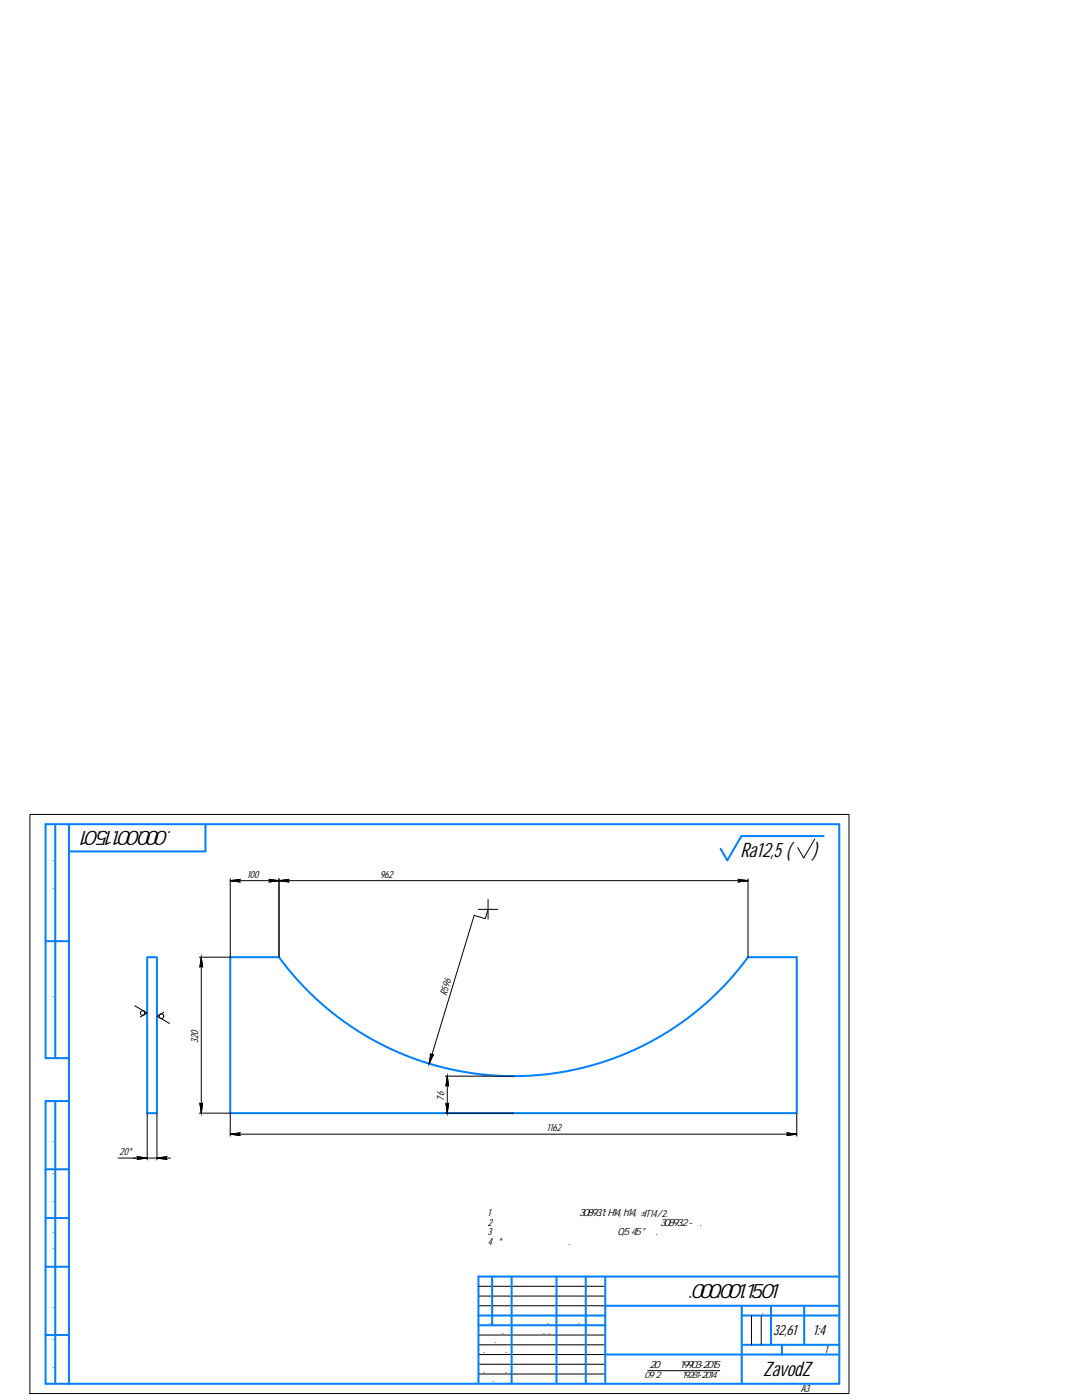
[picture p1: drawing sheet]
<svg xmlns="http://www.w3.org/2000/svg" width="216mm" height="279mm" viewBox="0 0 216 279" stroke-linecap="round" stroke-linejoin="round" font-family="sans-serif">
<g fill="none" stroke="#0080ff" stroke-width=".4">
<path d="M11 164.5v46.7M13.8 164.5h153.7v111.7h-153.7zM13.8 164.5h-4.7v46.7h4.7M41 164.5v5.4h-27.2M164.3 166.9h-16.4l-2.8 4.8-1.3-2.3M9.1 187.8h4.7M29.4 191h1.9v31.2h-1.9zM45.9 191h9.8a58 58 0 0 0 93.6 0h9.7v31.2h-113.1zM11 219.7v56.5M13.8 219.7h-4.7v56.5h4.7M9.1 233.4h4.7M9.1 252.8h4.7"/>
<path d="M9.1 243.1h4.7M98.2 254.8v9.7M102.1 254.8v21.4M111 254.8v21.4M116.9 254.8v21.4M120.8 254.8v21.4M167.5 254.8h-72v21.4M9.1 266.4h4.7M95.5 262.5h25.3M95.5 264.5h25.3M120.8 270.3h46.7M120.8 260.6h46.7"/>
<path d="M148 262.5h19.5M148 260.6v15.6M148 268.4h19.5M153.8 260.6v7.8M156 268.4v1.9M160.5 260.6v7.8"/>
</g>
<g fill="none" stroke="#000" stroke-width=".2">
<path d="M6 162.5h163.4v115.6h-163.4zM45.9 175.8l2-.3-.2 .3 .2 .2zM45.9 175.4v15.6h-6.1M45.9 175.8h103.4M53.7 175.5l2 .3-2 .2 .2-.2zM55.7 175.8l1.9-.3-.2 .3 .2 .2zM55.7 175.4v15.6M97.4 179.5v3.9M147.3 175.5l2 .3-2 .2 .2-.2zM149.3 175.4v15.6M162.6 167.4l-2.2 3.8-1.2-2.1M40.2 191l.2 2-.2-.2-.3 .2z"/>
<path d="M40.2 191v31.2M95.5 181.5h3.8M97.4 181.5l-.6 1.8-2.2-.6-9 29.6M26.9 200.7l2.5 1.5-1.4 .8M32.7 202l-1.4 .8 2.5 1.4M86 210.3l.1 .3 .3-.1-.8 1.8zM88.9 214.8h13.6M89.2 214.8l.3 1.9-.3-.2-.2 .2zM89.2 214.8v7.4M23.6 231.1h7.7l2 .3-.2-.3 .2-.2-2 .2h2.7M26.6 231.1h2.8l-2 .3 .2-.3-.2-.2 2 .2M29.4 222.2v9.3"/>
<path d="M31.3 222.2v9.3M39.8 222.2h6.1v4.5M39.9 220.2l.3 .2 .2-.2-.2 2zM45.9 226.3l2-.2-.2 .2 .2 .3zM45.9 226.3h113.1M88.9 222.2h13.6M89 220.2l.2 .2 .3-.2-.3 2zM157 226.1l2 .2-2 .3 .2-.3zM159 222.2v4.5M95.5 258.7h25.3M95.5 256.7h25.3M95.5 260.6h25.3"/>
<path d="M95.5 266.4h25.3M95.5 268.4h25.3M95.5 270.3h25.3M95.5 272.3h25.3M95.5 274.2h25.3M129.2 273.5h14.4M149.9 262.5v5.9M151.9 262.5v5.9"/>
<circle cx="28.5" cy="202.2" r=".45"/>
<circle cx="32.2" cy="202.8" r=".45"/>
</g>
<g fill="#000" stroke="#000" stroke-width=".2">
<path d="M39.9 192.8h.3l-.3 .2zM40.2 191l.2 1.8h-.5zM40.2 192.8h.2v.2zM85.9 210.6h.5l-.8 1.7zM86 210.3l.1 .2h-.2zM86.1 210.6l.3-.1zM89 216.5h.2l-.2 .2zM89.2 214.8l.3 1.7h-.5zM89.2 216.5h.3v.2zM39.9 220.2l.3 .2h-.3zM39.9 220.4h.5l-.2 1.8zM40.2 220.4l.2-.2v.2z"/>
<path d="M89 220.2l.2 .2h-.2zM89 220.4h.5l-.3 1.8zM89.2 220.4l.3-.2v.2z"/>
<path d="M45.9 175.8l2-.3-.2 .3zM45.9 175.8l2 .2-.2-.2z"/>
<path d="M53.7 175.5l2 .3h-1.8zM53.9 175.8l-.2 .2 2-.2z"/>
<path d="M55.7 175.8l1.9-.3-.2 .3zM55.7 175.8l1.9 .2-.2-.2z"/>
<path d="M147.3 175.5l2 .3h-1.8zM147.5 175.8l-.2 .2 2-.2z"/>
<path d="M85.9 210.5l.2 .1zM85.9 210.5l.2 .1h-.2z"/>
<path d="M27.4 230.9l2 .2h-1.8zM27.6 231.1l-.2 .3 2-.3z"/>
<path d="M31.3 231.1l2-.2-.2 .2zM31.3 231.1l2 .3-.2-.3z"/>
<path d="M45.9 226.3l2-.2-.2 .2zM45.9 226.3l2 .3-.2-.3z"/>
<path d="M157 226.1l2 .2h-1.8zM157.2 226.3l-.2 .3 2-.3z"/>
</g>
<g font-size="4.1">
<text x="39.3" y="165.8" transform="rotate(-180 39.3 165.8)">ЗЗП.000.001.15.01</text>
<text x="147.7" y="171.1">Ra12,5 (</text>
<text x="162.2" y="171.1">)</text>
<text x="132.2" y="259.1">ЗЗП.000.001.15.01</text>
<text x="152.3" y="274.6">ZavodZ</text>
</g>
<g font-size="2.9">
<text x="154.3" y="266.4">32,61</text>
<text x="162.2" y="266.4">1:4</text>
</g>
<g font-size="2.1">
<text x="49.3" y="175.1">100</text>
<text x="75.8" y="175.1">962</text>
<text x="10.8" y="180.7" transform="rotate(-90 10.8 180.7)">Перв. примен.</text>
<text x="10.8" y="202.8" transform="rotate(-90 10.8 202.8)">Справ. №</text>
<text x="89.1" y="198.8" transform="rotate(-73 89.1 198.8)">R596</text>
<text x="39.5" y="208.2" transform="rotate(-90 39.5 208.2)">320</text>
<text x="88.6" y="219.7" transform="rotate(-90 88.6 219.7)">76</text>
<text x="109.1" y="225.7">1162</text>
<text x="10.8" y="231.2" transform="rotate(-90 10.8 231.2)">Подп. и дата</text>
<text x="23.8" y="230.5">20*</text>
<text x="10.8" y="242.5" transform="rotate(-90 10.8 242.5)">Инв. № дубл.</text>
<text x="97.3" y="242.6">1 Общие допуски по ГОСТ 30893.1: H14, h14, ±IT14/2.</text>
<text x="97.3" y="244.6">2 Общие допуски формы и расположения по ГОСТ 30893.2 - К.</text>
<text x="97.3" y="246.6">3 Острые кромки притупить фаской 0,5х45° мм.</text>
<text x="97.3" y="248.5">4 *Размер для справок.</text>
<text x="10.8" y="252.5" transform="rotate(-90 10.8 252.5)">Взам. инв. №</text>
<text x="149.3" y="262.3">Лит.</text>
<text x="154.8" y="262.3">Масса</text>
<text x="160.6" y="262.3">Масштаб</text>
<text x="10.8" y="264.3" transform="rotate(-90 10.8 264.3)">Подп. и дата</text>
<text x="95.6" y="266.1">Разраб.</text>
<text x="95.6" y="268.1">Пров.</text>
<text x="95.6" y="264.2">Изм.</text>
<text x="98.4" y="264.2">Лист</text>
<text x="102.2" y="266.2">Иванов Ю.В.</text>
<text x="103.4" y="264.2">№ докум.</text>
<text x="112.2" y="264.2">Подп.</text>
<text x="117.1" y="264.2">Дата</text>
<text x="10.8" y="275.6" transform="rotate(-90 10.8 275.6)">Инв. № подл.</text>
<text x="95.6" y="270">Т.контр.</text>
<text x="95.6" y="273.9">Н.контр.</text>
<text x="95.6" y="275.9">Утв.</text>
<text x="129.6" y="273">20 ГОСТ 19903-2015</text>
<text x="148.4" y="270">Лист</text>
<text x="156.6" y="270">Листов</text>
<text x="164.6" y="270">1</text>
<text x="124.8" y="277.8">Копировал</text>
<text x="152" y="277.8">Формат</text>
<text x="159.8" y="277.8">A3</text>
</g>
<text font-size="1.8" x="128.6" y="275">09Г2С ГОСТ 19281-2014</text>
</svg>
